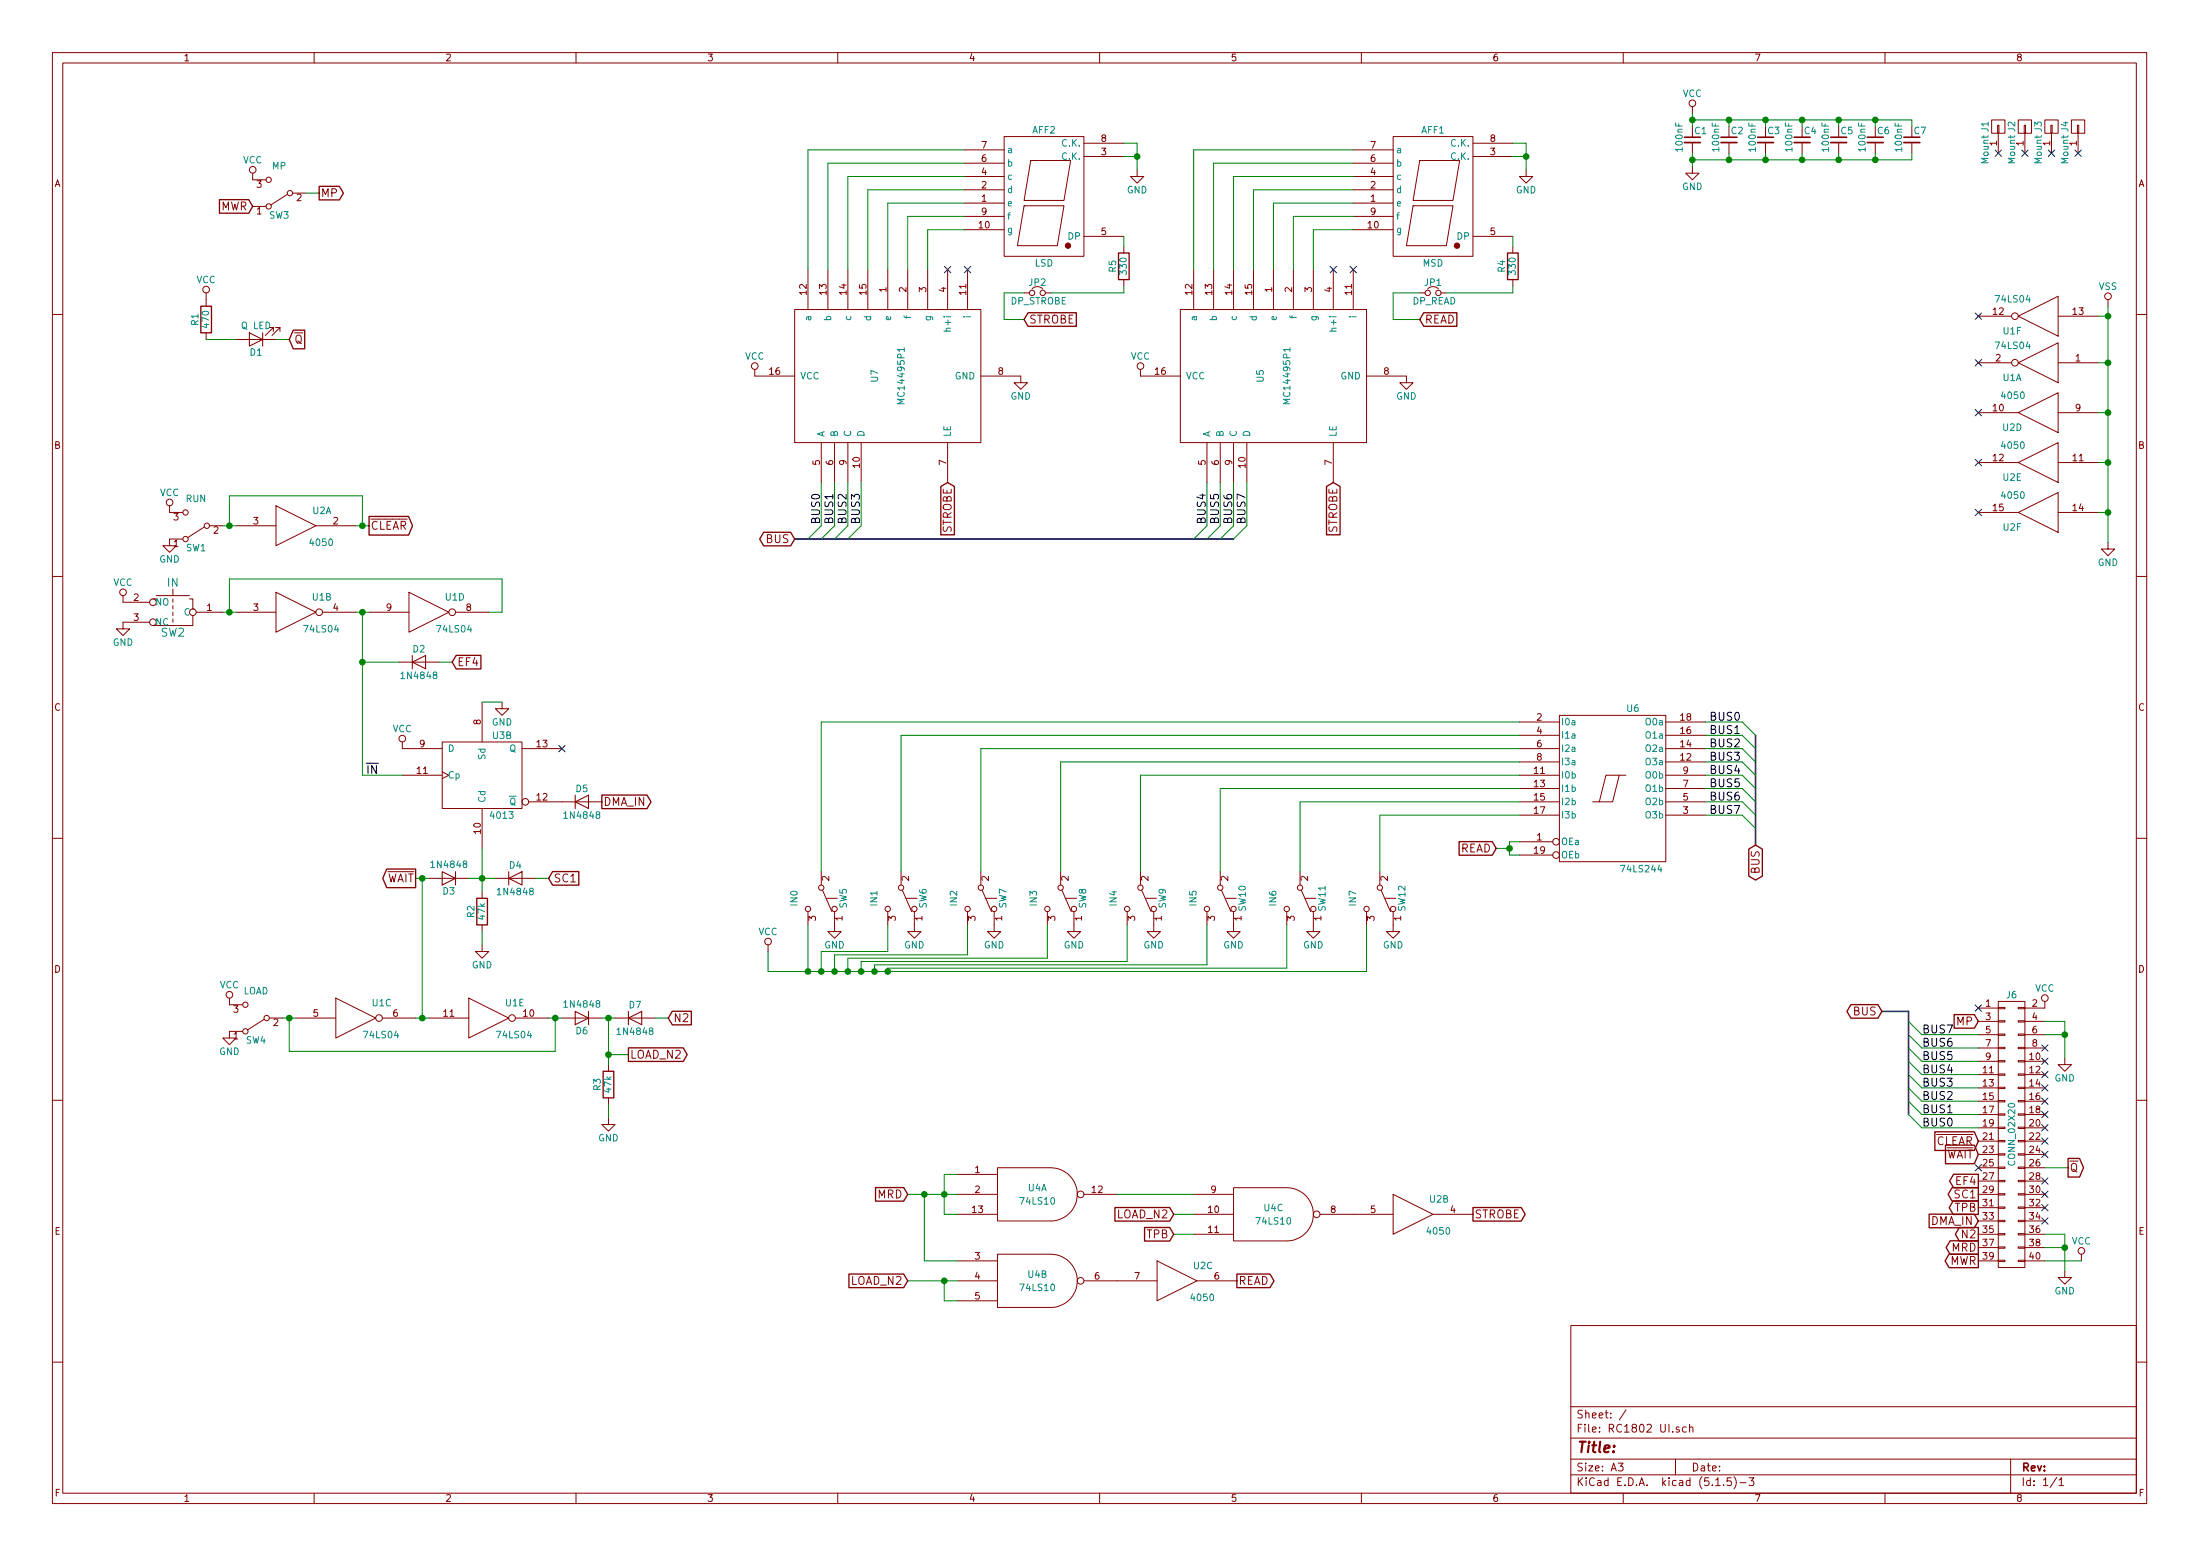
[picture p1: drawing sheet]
EESchema Schematic File Version 4
EELAYER 30 0
EELAYER END
$Descr A3 16535 11693
encoding utf-8
Sheet 1 1
Title ""
Date ""
Rev ""
Comp ""
Comment1 ""
Comment2 ""
Comment3 ""
Comment4 ""
$EndDescr
$Comp
L cmos4000:4050 U2
U 1 1
P 2225 3950
F 0 "U2" H 2420 4065 50  0000 C CNN
F 1 "4050" H 2415 3825 50  0000 C CNN
F 2 "Housings_DIP:DIP-16_W7.62mm_Socket" H 2225 3950 60  0001 C CNN
F 3 "" H 2225 3950 60  0001 C CNN
	1    2225 3950
	1    0    0    -1  
$EndComp
$Comp
L switches:SW_SPDT SW1
U 1 1
P 1475 3950
F 0 "SW1" H 1475 4120 50  0000 C CNN
F 1 "RUN" H 1475 3750 50  0000 C CNN
F 2 "switches:SPDT_SWITCH" H 1475 3950 50  0001 C CNN
F 3 "" H 1475 3950 50  0001 C CNN
	1    1475 3950
	-1   0    0    1   
$EndComp
$Comp
L power:VCC #PWR01
U 1 1
P 1275 3850
F 0 "#PWR01" H 1275 3700 50  0001 C CNN
F 1 "VCC" H 1275 4000 50  0000 C CNN
F 2 "" H 1275 3850 50  0001 C CNN
F 3 "" H 1275 3850 50  0001 C CNN
	1    1275 3850
	1    0    0    -1  
$EndComp
$Comp
L power:GND #PWR02
U 1 1
P 1275 4050
F 0 "#PWR02" H 1275 3800 50  0001 C CNN
F 1 "GND" H 1275 3900 50  0000 C CNN
F 2 "" H 1275 4050 50  0001 C CNN
F 3 "" H 1275 4050 50  0001 C CNN
	1    1275 4050
	1    0    0    -1  
$EndComp
Text GLabel 2775 3950 2    60   Output ~ 0
~CLEAR
$Comp
L power:VCC #PWR03
U 1 1
P 925 4525
F 0 "#PWR03" H 925 4375 50  0001 C CNN
F 1 "VCC" H 925 4675 50  0000 C CNN
F 2 "" H 925 4525 50  0001 C CNN
F 3 "" H 925 4525 50  0001 C CNN
	1    925  4525
	1    0    0    -1  
$EndComp
$Comp
L power:GND #PWR04
U 1 1
P 925 4675
F 0 "#PWR04" H 925 4425 50  0001 C CNN
F 1 "GND" H 925 4525 50  0000 C CNN
F 2 "" H 925 4675 50  0001 C CNN
F 3 "" H 925 4675 50  0001 C CNN
	1    925  4675
	1    0    0    -1  
$EndComp
Text GLabel 3400 4975 2    60   Input ~ 0
EF4
$Comp
L Device:D D2
U 1 1
P 3150 4975
F 0 "D2" H 3150 5075 50  0000 C CNN
F 1 "1N4848" H 3150 4875 50  0000 C CNN
F 2 "Diodes_THT:D_DO-35_SOD27_P7.62mm_Horizontal" H 3150 4975 50  0001 C CNN
F 3 "" H 3150 4975 50  0001 C CNN
	1    3150 4975
	1    0    0    -1  
$EndComp
$Comp
L cdp1802:4013 U3
U 2 1
P 3625 5825
F 0 "U3" H 3775 6125 50  0000 C CNN
F 1 "4013" H 3675 5525 50  0000 L CNN
F 2 "Housings_DIP:DIP-14_W7.62mm_Socket" H 3625 5825 60  0001 C CNN
F 3 "" H 3625 5825 60  0001 C CNN
	2    3625 5825
	1    0    0    -1  
$EndComp
Text Label 2750 5825 0    60   ~ 0
~IN
$Comp
L power:GND #PWR05
U 1 1
P 3775 5275
F 0 "#PWR05" H 3775 5025 50  0001 C CNN
F 1 "GND" H 3775 5125 50  0000 C CNN
F 2 "" H 3775 5275 50  0001 C CNN
F 3 "" H 3775 5275 50  0001 C CNN
	1    3775 5275
	1    0    0    -1  
$EndComp
$Comp
L power:VCC #PWR06
U 1 1
P 3025 5625
F 0 "#PWR06" H 3025 5475 50  0001 C CNN
F 1 "VCC" H 3025 5775 50  0000 C CNN
F 2 "" H 3025 5625 50  0001 C CNN
F 3 "" H 3025 5625 50  0001 C CNN
	1    3025 5625
	1    0    0    -1  
$EndComp
NoConn ~ 4225 5625
$Comp
L Device:D D5
U 1 1
P 4375 6025
F 0 "D5" H 4375 6125 50  0000 C CNN
F 1 "1N4848" H 4375 5925 50  0000 C CNN
F 2 "Diodes_THT:D_DO-35_SOD27_P7.62mm_Horizontal" H 4375 6025 50  0001 C CNN
F 3 "" H 4375 6025 50  0001 C CNN
	1    4375 6025
	1    0    0    -1  
$EndComp
Text GLabel 4525 6025 2    60   Output ~ 0
DMA_IN
Text GLabel 4125 6600 2    60   Input ~ 0
SC1
$Comp
L Device:D D4
U 1 1
P 3875 6600
F 0 "D4" H 3875 6700 50  0000 C CNN
F 1 "1N4848" H 3875 6500 50  0000 C CNN
F 2 "Diodes_THT:D_DO-35_SOD27_P7.62mm_Horizontal" H 3875 6600 50  0001 C CNN
F 3 "" H 3875 6600 50  0001 C CNN
	1    3875 6600
	1    0    0    -1  
$EndComp
$Comp
L Device:D D3
U 1 1
P 3375 6600
F 0 "D3" H 3375 6700 50  0000 C CNN
F 1 "1N4848" H 3375 6500 50  0000 C CNN
F 2 "Diodes_THT:D_DO-35_SOD27_P7.62mm_Horizontal" H 3375 6600 50  0001 C CNN
F 3 "" H 3375 6600 50  0001 C CNN
	1    3375 6600
	-1   0    0    1   
$EndComp
$Comp
L Device:R R2
U 1 1
P 3625 6850
F 0 "R2" V 3705 6850 50  0000 C CNN
F 1 "47k" V 3625 6850 50  0000 C CNN
F 2 "Resistors_THT:R_Axial_DIN0207_L6.3mm_D2.5mm_P10.16mm_Horizontal" V 3555 6850 50  0001 C CNN
F 3 "" H 3625 6850 50  0001 C CNN
	1    3625 6850
	-1   0    0    1   
$EndComp
$Comp
L power:GND #PWR07
U 1 1
P 3625 7100
F 0 "#PWR07" H 3625 6850 50  0001 C CNN
F 1 "GND" H 3625 6950 50  0000 C CNN
F 2 "" H 3625 7100 50  0001 C CNN
F 3 "" H 3625 7100 50  0001 C CNN
	1    3625 7100
	1    0    0    -1  
$EndComp
Text GLabel 3125 6600 0    60   Output ~ 0
~WAIT
$Comp
L switches:SW_SPDT SW4
U 1 1
P 1925 7650
F 0 "SW4" H 1925 7820 50  0000 C CNN
F 1 "LOAD" H 1925 7450 50  0000 C CNN
F 2 "switches:SPDT_SWITCH" H 1925 7650 50  0001 C CNN
F 3 "" H 1925 7650 50  0001 C CNN
	1    1925 7650
	-1   0    0    1   
$EndComp
$Comp
L power:VCC #PWR08
U 1 1
P 1725 7550
F 0 "#PWR08" H 1725 7400 50  0001 C CNN
F 1 "VCC" H 1725 7700 50  0000 C CNN
F 2 "" H 1725 7550 50  0001 C CNN
F 3 "" H 1725 7550 50  0001 C CNN
	1    1725 7550
	1    0    0    -1  
$EndComp
$Comp
L power:GND #PWR09
U 1 1
P 1725 7750
F 0 "#PWR09" H 1725 7500 50  0001 C CNN
F 1 "GND" H 1725 7600 50  0000 C CNN
F 2 "" H 1725 7750 50  0001 C CNN
F 3 "" H 1725 7750 50  0001 C CNN
	1    1725 7750
	1    0    0    -1  
$EndComp
$Comp
L Device:D D6
U 1 1
P 4375 7650
F 0 "D6" H 4375 7750 50  0000 C CNN
F 1 "1N4848" H 4375 7550 50  0000 C CNN
F 2 "Diodes_THT:D_DO-35_SOD27_P7.62mm_Horizontal" H 4375 7650 50  0001 C CNN
F 3 "" H 4375 7650 50  0001 C CNN
	1    4375 7650
	-1   0    0    1   
$EndComp
$Comp
L Device:LED D1
U 1 1
P 1925 2550
F 0 "D1" H 1925 2650 50  0000 C CNN
F 1 "Q LED" H 1925 2450 50  0000 C CNN
F 2 "LEDs:LED_D5.0mm" H 1925 2550 50  0001 C CNN
F 3 "" H 1925 2550 50  0001 C CNN
	1    1925 2550
	-1   0    0    1   
$EndComp
$Comp
L power:VCC #PWR010
U 1 1
P 1550 2250
F 0 "#PWR010" H 1550 2100 50  0001 C CNN
F 1 "VCC" H 1550 2400 50  0000 C CNN
F 2 "" H 1550 2250 50  0001 C CNN
F 3 "" H 1550 2250 50  0001 C CNN
	1    1550 2250
	1    0    0    -1  
$EndComp
$Comp
L Device:D D7
U 1 1
P 4775 7650
F 0 "D7" H 4775 7750 50  0000 C CNN
F 1 "1N4848" H 4775 7550 50  0000 C CNN
F 2 "Diodes_THT:D_DO-35_SOD27_P7.62mm_Horizontal" H 4775 7650 50  0001 C CNN
F 3 "" H 4775 7650 50  0001 C CNN
	1    4775 7650
	1    0    0    -1  
$EndComp
$Comp
L Device:R R3
U 1 1
P 4575 8150
F 0 "R3" V 4655 8150 50  0000 C CNN
F 1 "47k" V 4575 8150 50  0000 C CNN
F 2 "Resistors_THT:R_Axial_DIN0207_L6.3mm_D2.5mm_P10.16mm_Horizontal" V 4505 8150 50  0001 C CNN
F 3 "" H 4575 8150 50  0001 C CNN
	1    4575 8150
	-1   0    0    1   
$EndComp
Text GLabel 5025 7650 2    60   Input ~ 0
N2
$Comp
L power:GND #PWR011
U 1 1
P 4575 8400
F 0 "#PWR011" H 4575 8150 50  0001 C CNN
F 1 "GND" H 4575 8250 50  0000 C CNN
F 2 "" H 4575 8400 50  0001 C CNN
F 3 "" H 4575 8400 50  0001 C CNN
	1    4575 8400
	1    0    0    -1  
$EndComp
Text GLabel 4725 7925 2    60   Output ~ 0
LOAD_N2
$Comp
L switches:SW_SPDT SW3
U 1 1
P 2100 1450
F 0 "SW3" H 2100 1620 50  0000 C CNN
F 1 "MP" H 2100 1250 50  0000 C CNN
F 2 "switches:SPDT_SWITCH" H 2100 1450 50  0001 C CNN
F 3 "" H 2100 1450 50  0001 C CNN
	1    2100 1450
	-1   0    0    1   
$EndComp
$Comp
L power:VCC #PWR012
U 1 1
P 1900 1350
F 0 "#PWR012" H 1900 1200 50  0001 C CNN
F 1 "VCC" H 1900 1500 50  0000 C CNN
F 2 "" H 1900 1350 50  0001 C CNN
F 3 "" H 1900 1350 50  0001 C CNN
	1    1900 1350
	1    0    0    -1  
$EndComp
Text GLabel 2400 1450 2    60   Output ~ 0
MP
Text GLabel 1900 1550 0    60   Input ~ 0
MWR
Text GLabel 6825 8975 0    60   Input ~ 0
MRD
Text GLabel 8825 9125 0    60   Input ~ 0
LOAD_N2
Text GLabel 8825 9275 0    60   Input ~ 0
TPB
Text GLabel 6825 9625 0    60   Input ~ 0
LOAD_N2
Text GLabel 11075 9125 2    60   Output ~ 0
STROBE
Text GLabel 9300 9625 2    60   Output ~ 0
READ
$Comp
L switches:SW_Push_SPDT SW5
U 1 1
P 6175 6750
F 0 "SW5" H 6175 6920 50  0000 C CNN
F 1 "IN0" H 6175 6550 50  0000 C CNN
F 2 "switches:SPDT_SWITCH" H 6175 6750 50  0001 C CNN
F 3 "" H 6175 6750 50  0001 C CNN
	1    6175 6750
	0    1    1    0   
$EndComp
$Comp
L power:GND #PWR013
U 1 1
P 6275 6950
F 0 "#PWR013" H 6275 6700 50  0001 C CNN
F 1 "GND" H 6275 6800 50  0000 C CNN
F 2 "" H 6275 6950 50  0001 C CNN
F 3 "" H 6275 6950 50  0001 C CNN
	1    6275 6950
	1    0    0    -1  
$EndComp
$Comp
L switches:SW_Push_SPDT SW6
U 1 1
P 6775 6750
F 0 "SW6" H 6775 6920 50  0000 C CNN
F 1 "IN1" H 6775 6550 50  0000 C CNN
F 2 "switches:SPDT_SWITCH" H 6775 6750 50  0001 C CNN
F 3 "" H 6775 6750 50  0001 C CNN
	1    6775 6750
	0    1    1    0   
$EndComp
$Comp
L power:GND #PWR014
U 1 1
P 6875 6950
F 0 "#PWR014" H 6875 6700 50  0001 C CNN
F 1 "GND" H 6875 6800 50  0000 C CNN
F 2 "" H 6875 6950 50  0001 C CNN
F 3 "" H 6875 6950 50  0001 C CNN
	1    6875 6950
	1    0    0    -1  
$EndComp
$Comp
L switches:SW_Push_SPDT SW7
U 1 1
P 7375 6750
F 0 "SW7" H 7375 6920 50  0000 C CNN
F 1 "IN2" H 7375 6550 50  0000 C CNN
F 2 "switches:SPDT_SWITCH" H 7375 6750 50  0001 C CNN
F 3 "" H 7375 6750 50  0001 C CNN
	1    7375 6750
	0    1    1    0   
$EndComp
$Comp
L power:GND #PWR015
U 1 1
P 7475 6950
F 0 "#PWR015" H 7475 6700 50  0001 C CNN
F 1 "GND" H 7475 6800 50  0000 C CNN
F 2 "" H 7475 6950 50  0001 C CNN
F 3 "" H 7475 6950 50  0001 C CNN
	1    7475 6950
	1    0    0    -1  
$EndComp
$Comp
L switches:SW_Push_SPDT SW8
U 1 1
P 7975 6750
F 0 "SW8" H 7975 6920 50  0000 C CNN
F 1 "IN3" H 7975 6550 50  0000 C CNN
F 2 "switches:SPDT_SWITCH" H 7975 6750 50  0001 C CNN
F 3 "" H 7975 6750 50  0001 C CNN
	1    7975 6750
	0    1    1    0   
$EndComp
$Comp
L power:GND #PWR016
U 1 1
P 8075 6950
F 0 "#PWR016" H 8075 6700 50  0001 C CNN
F 1 "GND" H 8075 6800 50  0000 C CNN
F 2 "" H 8075 6950 50  0001 C CNN
F 3 "" H 8075 6950 50  0001 C CNN
	1    8075 6950
	1    0    0    -1  
$EndComp
$Comp
L switches:SW_Push_SPDT SW9
U 1 1
P 8575 6750
F 0 "SW9" H 8575 6920 50  0000 C CNN
F 1 "IN4" H 8575 6550 50  0000 C CNN
F 2 "switches:SPDT_SWITCH" H 8575 6750 50  0001 C CNN
F 3 "" H 8575 6750 50  0001 C CNN
	1    8575 6750
	0    1    1    0   
$EndComp
$Comp
L power:GND #PWR017
U 1 1
P 8675 6950
F 0 "#PWR017" H 8675 6700 50  0001 C CNN
F 1 "GND" H 8675 6800 50  0000 C CNN
F 2 "" H 8675 6950 50  0001 C CNN
F 3 "" H 8675 6950 50  0001 C CNN
	1    8675 6950
	1    0    0    -1  
$EndComp
$Comp
L switches:SW_Push_SPDT SW10
U 1 1
P 9175 6750
F 0 "SW10" H 9175 6920 50  0000 C CNN
F 1 "IN5" H 9175 6550 50  0000 C CNN
F 2 "switches:SPDT_SWITCH" H 9175 6750 50  0001 C CNN
F 3 "" H 9175 6750 50  0001 C CNN
	1    9175 6750
	0    1    1    0   
$EndComp
$Comp
L power:GND #PWR018
U 1 1
P 9275 6950
F 0 "#PWR018" H 9275 6700 50  0001 C CNN
F 1 "GND" H 9275 6800 50  0000 C CNN
F 2 "" H 9275 6950 50  0001 C CNN
F 3 "" H 9275 6950 50  0001 C CNN
	1    9275 6950
	1    0    0    -1  
$EndComp
$Comp
L switches:SW_Push_SPDT SW11
U 1 1
P 9775 6750
F 0 "SW11" H 9775 6920 50  0000 C CNN
F 1 "IN6" H 9775 6550 50  0000 C CNN
F 2 "switches:SPDT_SWITCH" H 9775 6750 50  0001 C CNN
F 3 "" H 9775 6750 50  0001 C CNN
	1    9775 6750
	0    1    1    0   
$EndComp
$Comp
L power:GND #PWR019
U 1 1
P 9875 6950
F 0 "#PWR019" H 9875 6700 50  0001 C CNN
F 1 "GND" H 9875 6800 50  0000 C CNN
F 2 "" H 9875 6950 50  0001 C CNN
F 3 "" H 9875 6950 50  0001 C CNN
	1    9875 6950
	1    0    0    -1  
$EndComp
$Comp
L switches:SW_Push_SPDT SW12
U 1 1
P 10375 6750
F 0 "SW12" H 10375 6920 50  0000 C CNN
F 1 "IN7" H 10375 6550 50  0000 C CNN
F 2 "switches:SPDT_SWITCH" H 10375 6750 50  0001 C CNN
F 3 "" H 10375 6750 50  0001 C CNN
	1    10375 6750
	0    1    1    0   
$EndComp
$Comp
L power:GND #PWR020
U 1 1
P 10475 6950
F 0 "#PWR020" H 10475 6700 50  0001 C CNN
F 1 "GND" H 10475 6800 50  0000 C CNN
F 2 "" H 10475 6950 50  0001 C CNN
F 3 "" H 10475 6950 50  0001 C CNN
	1    10475 6950
	1    0    0    -1  
$EndComp
$Comp
L RC1802-UI-rescue:74LS244 U6
U 1 1
P 12125 5925
F 0 "U6" H 12225 6500 50  0000 L BNN
F 1 "74LS244" H 12175 5350 50  0000 L TNN
F 2 "Housings_DIP:DIP-20_W7.62mm_Socket" H 12125 5925 50  0001 C CNN
F 3 "" H 12125 5925 50  0001 C CNN
	1    12125 5925
	1    0    0    -1  
$EndComp
Text GLabel 11250 6375 0    60   Input ~ 0
READ
Entry Wire Line
	13100 5425 13200 5525
Entry Wire Line
	13100 5525 13200 5625
Entry Wire Line
	13100 5625 13200 5725
Entry Wire Line
	13100 5725 13200 5825
Entry Wire Line
	13100 5825 13200 5925
Entry Wire Line
	13100 5925 13200 6025
Entry Wire Line
	13100 6025 13200 6125
Entry Wire Line
	13100 6125 13200 6225
Text Label 12850 5425 0    60   ~ 0
BUS0
Text Label 12850 5525 0    60   ~ 0
BUS1
Text Label 12850 5625 0    60   ~ 0
BUS2
Text Label 12850 5725 0    60   ~ 0
BUS3
Text Label 12850 5825 0    60   ~ 0
BUS4
Text Label 12850 5925 0    60   ~ 0
BUS5
Text Label 12850 6025 0    60   ~ 0
BUS6
Text Label 12850 6125 0    60   ~ 0
BUS7
Text GLabel 13200 6350 3    60   BiDi ~ 0
BUS
$Comp
L cdp1802:MC14495P1 U5
U 1 1
P 9575 2825
F 0 "U5" H 9575 2925 50  0000 C CNN
F 1 "MC14495P1" H 9575 2725 50  0000 C CNN
F 2 "Housings_DIP:DIP-16_W7.62mm_Socket" H 9575 2825 50  0001 C CNN
F 3 "" H 9575 2825 50  0001 C CNN
	1    9575 2825
	0    -1   -1   0   
$EndComp
$Comp
L cdp1802:MC14495P1 U7
U 1 1
P 6675 2825
F 0 "U7" H 6675 2925 50  0000 C CNN
F 1 "MC14495P1" H 6675 2725 50  0000 C CNN
F 2 "Housings_DIP:DIP-16_W7.62mm_Socket" H 6675 2825 50  0001 C CNN
F 3 "" H 6675 2825 50  0001 C CNN
	1    6675 2825
	0    -1   -1   0   
$EndComp
$Comp
L power:VCC #PWR021
U 1 1
P 8575 2825
F 0 "#PWR021" H 8575 2675 50  0001 C CNN
F 1 "VCC" H 8575 2975 50  0000 C CNN
F 2 "" H 8575 2825 50  0001 C CNN
F 3 "" H 8575 2825 50  0001 C CNN
	1    8575 2825
	1    0    0    -1  
$EndComp
$Comp
L power:VCC #PWR022
U 1 1
P 5675 2825
F 0 "#PWR022" H 5675 2675 50  0001 C CNN
F 1 "VCC" H 5675 2975 50  0000 C CNN
F 2 "" H 5675 2825 50  0001 C CNN
F 3 "" H 5675 2825 50  0001 C CNN
	1    5675 2825
	1    0    0    -1  
$EndComp
$Comp
L power:GND #PWR023
U 1 1
P 10575 2825
F 0 "#PWR023" H 10575 2575 50  0001 C CNN
F 1 "GND" H 10575 2675 50  0000 C CNN
F 2 "" H 10575 2825 50  0001 C CNN
F 3 "" H 10575 2825 50  0001 C CNN
	1    10575 2825
	1    0    0    -1  
$EndComp
$Comp
L power:GND #PWR024
U 1 1
P 7675 2825
F 0 "#PWR024" H 7675 2575 50  0001 C CNN
F 1 "GND" H 7675 2675 50  0000 C CNN
F 2 "" H 7675 2825 50  0001 C CNN
F 3 "" H 7675 2825 50  0001 C CNN
	1    7675 2825
	1    0    0    -1  
$EndComp
Entry Wire Line
	6475 3950 6375 4050
Entry Wire Line
	6375 3950 6275 4050
Entry Wire Line
	6275 3950 6175 4050
Entry Wire Line
	6175 3950 6075 4050
Entry Wire Line
	9375 3950 9275 4050
Entry Wire Line
	9275 3950 9175 4050
Entry Wire Line
	9175 3950 9075 4050
Entry Wire Line
	9075 3950 8975 4050
Text Label 6175 3700 3    60   ~ 0
BUS0
Text Label 6275 3700 3    60   ~ 0
BUS1
Text Label 6375 3700 3    60   ~ 0
BUS2
Text Label 6475 3700 3    60   ~ 0
BUS3
Text Label 9075 3700 3    60   ~ 0
BUS4
Text Label 9175 3700 3    60   ~ 0
BUS5
Text Label 9275 3700 3    60   ~ 0
BUS6
Text Label 9375 3700 3    60   ~ 0
BUS7
Text GLabel 5975 4050 0    60   BiDi ~ 0
BUS
$Comp
L display:LTS-6980HR AFF1
U 1 1
P 10775 1525
F 0 "AFF1" H 10775 2075 50  0000 C CNN
F 1 "MSD" H 10775 1075 50  0000 C CNN
F 2 "Displays_7-Segment:7SegmentLED_LTS6760_LTS6780" H 10775 1525 50  0001 C CNN
F 3 "" H 10775 1525 50  0001 C CNN
	1    10775 1525
	1    0    0    -1  
$EndComp
$Comp
L power:GND #PWR025
U 1 1
P 11475 1275
F 0 "#PWR025" H 11475 1025 50  0001 C CNN
F 1 "GND" H 11475 1125 50  0000 C CNN
F 2 "" H 11475 1275 50  0001 C CNN
F 3 "" H 11475 1275 50  0001 C CNN
	1    11475 1275
	1    0    0    -1  
$EndComp
$Comp
L display:LTS-6980HR AFF2
U 1 1
P 7850 1525
F 0 "AFF2" H 7850 2075 50  0000 C CNN
F 1 "LSD" H 7850 1075 50  0000 C CNN
F 2 "Displays_7-Segment:7SegmentLED_LTS6760_LTS6780" H 7850 1525 50  0001 C CNN
F 3 "" H 7850 1525 50  0001 C CNN
	1    7850 1525
	1    0    0    -1  
$EndComp
$Comp
L power:GND #PWR026
U 1 1
P 8550 1275
F 0 "#PWR026" H 8550 1025 50  0001 C CNN
F 1 "GND" H 8550 1125 50  0000 C CNN
F 2 "" H 8550 1275 50  0001 C CNN
F 3 "" H 8550 1275 50  0001 C CNN
	1    8550 1275
	1    0    0    -1  
$EndComp
NoConn ~ 7125 2025
NoConn ~ 7275 2025
NoConn ~ 10025 2025
NoConn ~ 10175 2025
Text GLabel 10025 3625 3    60   Input ~ 0
STROBE
Text GLabel 7125 3625 3    60   Input ~ 0
STROBE
$Comp
L power:VCC #PWR027
U 1 1
P 5775 7150
F 0 "#PWR027" H 5775 7000 50  0001 C CNN
F 1 "VCC" H 5775 7300 50  0000 C CNN
F 2 "" H 5775 7150 50  0001 C CNN
F 3 "" H 5775 7150 50  0001 C CNN
	1    5775 7150
	1    0    0    -1  
$EndComp
$Comp
L cmos4000:4050 U2
U 2 1
P 10625 9125
F 0 "U2" H 10820 9240 50  0000 C CNN
F 1 "4050" H 10815 9000 50  0000 C CNN
F 2 "Housings_DIP:DIP-16_W7.62mm_Socket" H 10625 9125 60  0001 C CNN
F 3 "" H 10625 9125 60  0001 C CNN
	2    10625 9125
	1    0    0    -1  
$EndComp
$Comp
L RC1802-UI-rescue:74LS10 U4
U 1 1
P 7800 8975
F 0 "U4" H 7800 9025 50  0000 C CNN
F 1 "74LS10" H 7800 8925 50  0000 C CNN
F 2 "Housings_DIP:DIP-14_W7.62mm_Socket" H 7800 8975 50  0001 C CNN
F 3 "" H 7800 8975 50  0001 C CNN
	1    7800 8975
	1    0    0    -1  
$EndComp
$Comp
L RC1802-UI-rescue:74LS10 U4
U 2 1
P 7800 9625
F 0 "U4" H 7800 9675 50  0000 C CNN
F 1 "74LS10" H 7800 9575 50  0000 C CNN
F 2 "Housings_DIP:DIP-14_W7.62mm_Socket" H 7800 9625 50  0001 C CNN
F 3 "" H 7800 9625 50  0001 C CNN
	2    7800 9625
	1    0    0    -1  
$EndComp
$Comp
L RC1802-UI-rescue:74LS10 U4
U 3 1
P 9575 9125
F 0 "U4" H 9575 9175 50  0000 C CNN
F 1 "74LS10" H 9575 9075 50  0000 C CNN
F 2 "Housings_DIP:DIP-14_W7.62mm_Socket" H 9575 9125 50  0001 C CNN
F 3 "" H 9575 9125 50  0001 C CNN
	3    9575 9125
	1    0    0    -1  
$EndComp
$Comp
L RC1802-UI-rescue:74LS04 U1
U 2 1
P 2225 4600
F 0 "U1" H 2420 4715 50  0000 C CNN
F 1 "74LS04" H 2415 4475 50  0000 C CNN
F 2 "Housings_DIP:DIP-14_W7.62mm_Socket" H 2225 4600 50  0001 C CNN
F 3 "" H 2225 4600 50  0001 C CNN
	2    2225 4600
	1    0    0    -1  
$EndComp
$Comp
L RC1802-UI-rescue:74LS04 U1
U 3 1
P 2675 7650
F 0 "U1" H 2870 7765 50  0000 C CNN
F 1 "74LS04" H 2865 7525 50  0000 C CNN
F 2 "Housings_DIP:DIP-14_W7.62mm_Socket" H 2675 7650 50  0001 C CNN
F 3 "" H 2675 7650 50  0001 C CNN
	3    2675 7650
	1    0    0    -1  
$EndComp
$Comp
L RC1802-UI-rescue:74LS04 U1
U 4 1
P 3225 4600
F 0 "U1" H 3420 4715 50  0000 C CNN
F 1 "74LS04" H 3415 4475 50  0000 C CNN
F 2 "Housings_DIP:DIP-14_W7.62mm_Socket" H 3225 4600 50  0001 C CNN
F 3 "" H 3225 4600 50  0001 C CNN
	4    3225 4600
	1    0    0    -1  
$EndComp
$Comp
L RC1802-UI-rescue:74LS04 U1
U 5 1
P 3675 7650
F 0 "U1" H 3870 7765 50  0000 C CNN
F 1 "74LS04" H 3865 7525 50  0000 C CNN
F 2 "Housings_DIP:DIP-14_W7.62mm_Socket" H 3675 7650 50  0001 C CNN
F 3 "" H 3675 7650 50  0001 C CNN
	5    3675 7650
	1    0    0    -1  
$EndComp
$Comp
L Device:C_Small C1
U 1 1
P 12725 1050
F 0 "C1" H 12735 1120 50  0000 L CNN
F 1 "100nF" V 12625 950 50  0000 L CNN
F 2 "Capacitors_THT:C_Disc_D4.7mm_W2.5mm_P5.00mm" H 12725 1050 50  0001 C CNN
F 3 "" H 12725 1050 50  0001 C CNN
	1    12725 1050
	1    0    0    -1  
$EndComp
$Comp
L Device:C_Small C2
U 1 1
P 13000 1050
F 0 "C2" H 13010 1120 50  0000 L CNN
F 1 "100nF" V 12900 950 50  0000 L CNN
F 2 "Capacitors_THT:C_Disc_D4.7mm_W2.5mm_P5.00mm" H 13000 1050 50  0001 C CNN
F 3 "" H 13000 1050 50  0001 C CNN
	1    13000 1050
	1    0    0    -1  
$EndComp
$Comp
L Device:C_Small C3
U 1 1
P 13275 1050
F 0 "C3" H 13285 1120 50  0000 L CNN
F 1 "100nF" V 13175 950 50  0000 L CNN
F 2 "Capacitors_THT:C_Disc_D4.7mm_W2.5mm_P5.00mm" H 13275 1050 50  0001 C CNN
F 3 "" H 13275 1050 50  0001 C CNN
	1    13275 1050
	1    0    0    -1  
$EndComp
$Comp
L Device:C_Small C4
U 1 1
P 13550 1050
F 0 "C4" H 13560 1120 50  0000 L CNN
F 1 "100nF" V 13450 950 50  0000 L CNN
F 2 "Capacitors_THT:C_Disc_D4.7mm_W2.5mm_P5.00mm" H 13550 1050 50  0001 C CNN
F 3 "" H 13550 1050 50  0001 C CNN
	1    13550 1050
	1    0    0    -1  
$EndComp
$Comp
L Device:C_Small C5
U 1 1
P 13825 1050
F 0 "C5" H 13835 1120 50  0000 L CNN
F 1 "100nF" V 13725 950 50  0000 L CNN
F 2 "Capacitors_THT:C_Disc_D4.7mm_W2.5mm_P5.00mm" H 13825 1050 50  0001 C CNN
F 3 "" H 13825 1050 50  0001 C CNN
	1    13825 1050
	1    0    0    -1  
$EndComp
$Comp
L Device:C_Small C6
U 1 1
P 14100 1050
F 0 "C6" H 14110 1120 50  0000 L CNN
F 1 "100nF" V 14000 950 50  0000 L CNN
F 2 "Capacitors_THT:C_Disc_D4.7mm_W2.5mm_P5.00mm" H 14100 1050 50  0001 C CNN
F 3 "" H 14100 1050 50  0001 C CNN
	1    14100 1050
	1    0    0    -1  
$EndComp
$Comp
L Device:C_Small C7
U 1 1
P 14375 1050
F 0 "C7" H 14385 1120 50  0000 L CNN
F 1 "100nF" V 14275 950 50  0000 L CNN
F 2 "Capacitors_THT:C_Disc_D4.7mm_W2.5mm_P5.00mm" H 14375 1050 50  0001 C CNN
F 3 "" H 14375 1050 50  0001 C CNN
	1    14375 1050
	1    0    0    -1  
$EndComp
$Comp
L power:VCC #PWR028
U 1 1
P 12725 850
F 0 "#PWR028" H 12725 700 50  0001 C CNN
F 1 "VCC" H 12725 1000 50  0000 C CNN
F 2 "" H 12725 850 50  0001 C CNN
F 3 "" H 12725 850 50  0001 C CNN
	1    12725 850 
	1    0    0    -1  
$EndComp
$Comp
L power:GND #PWR029
U 1 1
P 12725 1250
F 0 "#PWR029" H 12725 1000 50  0001 C CNN
F 1 "GND" H 12725 1100 50  0000 C CNN
F 2 "" H 12725 1250 50  0001 C CNN
F 3 "" H 12725 1250 50  0001 C CNN
	1    12725 1250
	1    0    0    -1  
$EndComp
$Comp
L RC1802-UI-rescue:CONN_01X01 J1
U 1 1
P 15025 950
F 0 "J1" H 15025 1050 50  0000 C CNN
F 1 "Mount" H 14850 1050 50  0000 C CNN
F 2 "mounting:1pin" H 15025 950 50  0001 C CNN
F 3 "" H 15025 950 50  0001 C CNN
	1    15025 950 
	0    -1   -1   0   
$EndComp
$Comp
L RC1802-UI-rescue:CONN_01X01 J2
U 1 1
P 15225 950
F 0 "J2" H 15225 1050 50  0000 C CNN
F 1 "Mount" H 15050 1050 50  0000 C CNN
F 2 "mounting:1pin" H 15225 950 50  0001 C CNN
F 3 "" H 15225 950 50  0001 C CNN
	1    15225 950 
	0    -1   -1   0   
$EndComp
$Comp
L RC1802-UI-rescue:CONN_01X01 J3
U 1 1
P 15425 950
F 0 "J3" H 15425 1050 50  0000 C CNN
F 1 "Mount" H 15250 1050 50  0000 C CNN
F 2 "mounting:1pin" H 15425 950 50  0001 C CNN
F 3 "" H 15425 950 50  0001 C CNN
	1    15425 950 
	0    -1   -1   0   
$EndComp
$Comp
L RC1802-UI-rescue:CONN_01X01 J4
U 1 1
P 15625 950
F 0 "J4" H 15625 1050 50  0000 C CNN
F 1 "Mount" H 15450 1050 50  0000 C CNN
F 2 "mounting:1pin" H 15625 950 50  0001 C CNN
F 3 "" H 15625 950 50  0001 C CNN
	1    15625 950 
	0    -1   -1   0   
$EndComp
NoConn ~ 15025 1150
NoConn ~ 15225 1150
NoConn ~ 15425 1150
NoConn ~ 15625 1150
Wire Wire Line
	1675 3950 1725 3950
Wire Wire Line
	1725 3950 1725 3725
Wire Wire Line
	1725 3725 2725 3725
Wire Wire Line
	2725 3725 2725 3950
Wire Wire Line
	2675 3950 2725 3950
Connection ~ 1725 3950
Connection ~ 2725 3950
Wire Wire Line
	2675 4600 2725 4600
Wire Wire Line
	1675 4600 1725 4600
Wire Wire Line
	3675 4600 3775 4600
Wire Wire Line
	3775 4600 3775 4350
Wire Wire Line
	3775 4350 1725 4350
Wire Wire Line
	1725 4350 1725 4600
Connection ~ 1725 4600
Wire Wire Line
	2725 4600 2725 4975
Connection ~ 2725 4600
Wire Wire Line
	3400 4975 3300 4975
Wire Wire Line
	3000 4975 2725 4975
Connection ~ 2725 4975
Wire Wire Line
	2725 5825 3025 5825
Wire Wire Line
	3775 5275 3625 5275
Wire Wire Line
	3625 6375 3625 6600
Wire Wire Line
	4125 6600 4025 6600
Wire Wire Line
	3525 6600 3625 6600
Connection ~ 3625 6600
Wire Wire Line
	3625 7000 3625 7100
Wire Wire Line
	3125 6600 3175 6600
Wire Wire Line
	2125 7650 2175 7650
Wire Wire Line
	3125 7650 3175 7650
Wire Wire Line
	3175 6600 3175 7650
Connection ~ 3175 6600
Connection ~ 3175 7650
Wire Wire Line
	2175 7650 2175 7900
Connection ~ 2175 7650
Wire Wire Line
	4125 7650 4175 7650
Wire Wire Line
	4175 7650 4175 7900
Wire Wire Line
	4175 7900 2175 7900
Connection ~ 4175 7650
Wire Wire Line
	2075 2550 2175 2550
Wire Wire Line
	1550 2550 1775 2550
Wire Wire Line
	4525 7650 4575 7650
Wire Wire Line
	4575 7650 4575 7925
Connection ~ 4575 7650
Wire Wire Line
	5025 7650 4925 7650
Wire Wire Line
	4575 8400 4575 8300
Wire Wire Line
	4575 7925 4725 7925
Connection ~ 4575 7925
Wire Wire Line
	2400 1450 2300 1450
Wire Wire Line
	7200 8825 7100 8825
Wire Wire Line
	7100 8825 7100 8975
Wire Wire Line
	6825 8975 6950 8975
Connection ~ 7100 8975
Wire Wire Line
	6825 9625 7100 9625
Wire Wire Line
	7100 9625 7100 9775
Wire Wire Line
	7100 9775 7200 9775
Connection ~ 7100 9625
Wire Wire Line
	6175 6550 6175 5425
Wire Wire Line
	6175 5425 11425 5425
Wire Wire Line
	11425 5525 6775 5525
Wire Wire Line
	6775 5525 6775 6550
Wire Wire Line
	7375 5625 7375 6550
Wire Wire Line
	7375 5625 11425 5625
Wire Wire Line
	7975 6550 7975 5725
Wire Wire Line
	7975 5725 11425 5725
Wire Wire Line
	11425 5825 8575 5825
Wire Wire Line
	8575 5825 8575 6550
Wire Wire Line
	9175 6550 9175 5925
Wire Wire Line
	9175 5925 11425 5925
Wire Wire Line
	11425 6025 9775 6025
Wire Wire Line
	9775 6025 9775 6550
Wire Wire Line
	10375 6550 10375 6125
Wire Wire Line
	10375 6125 11425 6125
Wire Wire Line
	12825 5425 13100 5425
Wire Wire Line
	12825 5525 13100 5525
Wire Wire Line
	13100 5625 12825 5625
Wire Wire Line
	12825 5725 13100 5725
Wire Wire Line
	13100 5825 12825 5825
Wire Wire Line
	12825 5925 13100 5925
Wire Wire Line
	13100 6025 12825 6025
Wire Wire Line
	12825 6125 13100 6125
Wire Wire Line
	6475 3625 6475 3950
Wire Wire Line
	6375 3625 6375 3950
Wire Wire Line
	6275 3625 6275 3950
Wire Wire Line
	6175 3625 6175 3950
Wire Wire Line
	9375 3625 9375 3950
Wire Wire Line
	9275 3625 9275 3950
Wire Wire Line
	9175 3625 9175 3950
Wire Wire Line
	9075 3625 9075 3950
Wire Wire Line
	10175 1725 9875 1725
Wire Wire Line
	9875 1725 9875 2025
Wire Wire Line
	10175 1625 9725 1625
Wire Wire Line
	9725 1625 9725 2025
Wire Wire Line
	10175 1525 9575 1525
Wire Wire Line
	9575 1525 9575 2025
Wire Wire Line
	9425 1425 9425 2025
Wire Wire Line
	9425 1425 10175 1425
Wire Wire Line
	10175 1325 9275 1325
Wire Wire Line
	9275 1325 9275 2025
Wire Wire Line
	9125 1225 9125 2025
Wire Wire Line
	9125 1225 10175 1225
Wire Wire Line
	8975 1125 8975 2025
Wire Wire Line
	8975 1125 10175 1125
Wire Wire Line
	11375 1175 11475 1175
Wire Wire Line
	11475 1075 11475 1175
Wire Wire Line
	11475 1075 11375 1075
Connection ~ 11475 1175
Wire Wire Line
	8450 1175 8550 1175
Wire Wire Line
	8550 1075 8550 1175
Wire Wire Line
	8550 1075 8450 1075
Connection ~ 8550 1175
Wire Wire Line
	7250 1725 6975 1725
Wire Wire Line
	6975 1725 6975 2025
Wire Wire Line
	6825 2025 6825 1625
Wire Wire Line
	6825 1625 7250 1625
Wire Wire Line
	7250 1525 6675 1525
Wire Wire Line
	6675 1525 6675 2025
Wire Wire Line
	6525 2025 6525 1425
Wire Wire Line
	6525 1425 7250 1425
Wire Wire Line
	7250 1325 6375 1325
Wire Wire Line
	6375 1325 6375 2025
Wire Wire Line
	6225 2025 6225 1225
Wire Wire Line
	6225 1225 7250 1225
Wire Wire Line
	7250 1125 6075 1125
Wire Wire Line
	6075 1125 6075 2025
Wire Wire Line
	12725 850  12725 900 
Wire Wire Line
	12725 1150 12725 1200
Wire Wire Line
	12725 1200 13000 1200
Connection ~ 12725 1200
Wire Wire Line
	12725 900  13000 900 
Connection ~ 12725 900 
Wire Wire Line
	13000 950  13000 900 
Connection ~ 13000 900 
Wire Wire Line
	13275 950  13275 900 
Connection ~ 13275 900 
Wire Wire Line
	13550 950  13550 900 
Connection ~ 13550 900 
Wire Wire Line
	13825 950  13825 900 
Connection ~ 13825 900 
Wire Wire Line
	13825 1150 13825 1200
Connection ~ 13825 1200
Wire Wire Line
	13550 1150 13550 1200
Connection ~ 13550 1200
Wire Wire Line
	13275 1150 13275 1200
Connection ~ 13275 1200
Wire Wire Line
	13000 1150 13000 1200
Connection ~ 13000 1200
Wire Wire Line
	14100 950  14100 900 
Connection ~ 14100 900 
Wire Wire Line
	14100 1150 14100 1200
Connection ~ 14100 1200
Wire Wire Line
	14375 1200 14375 1150
Wire Wire Line
	14375 900  14375 950 
Wire Wire Line
	6075 6950 6075 7300
Wire Wire Line
	6175 7300 6175 7150
Wire Wire Line
	6175 7150 6675 7150
Wire Wire Line
	6675 7150 6675 6950
Wire Wire Line
	6275 7300 6275 7175
Wire Wire Line
	6275 7175 7275 7175
Wire Wire Line
	7275 7175 7275 6950
Wire Wire Line
	6375 7300 6375 7200
Wire Wire Line
	6375 7200 7875 7200
Wire Wire Line
	7875 7200 7875 6950
Wire Wire Line
	6475 7300 6475 7225
Wire Wire Line
	6475 7225 8475 7225
Wire Wire Line
	8475 7225 8475 6950
Wire Wire Line
	6575 7300 6575 7250
Wire Wire Line
	6575 7250 9075 7250
Wire Wire Line
	9075 7250 9075 6950
Wire Wire Line
	6675 7300 6675 7275
Wire Wire Line
	6675 7275 9675 7275
Wire Wire Line
	9675 7275 9675 6950
Wire Wire Line
	5775 7300 6075 7300
Wire Wire Line
	10275 7300 10275 6950
$Comp
L Device:R R1
U 1 1
P 1550 2400
F 0 "R1" V 1630 2400 50  0000 C CNN
F 1 "470" V 1550 2400 50  0000 C CNN
F 2 "Resistors_THT:R_Axial_DIN0207_L6.3mm_D2.5mm_P10.16mm_Horizontal" V 1480 2400 50  0001 C CNN
F 3 "" H 1550 2400 50  0001 C CNN
	1    1550 2400
	-1   0    0    1   
$EndComp
$Comp
L RC1802-UI-rescue:CONN_02X20 J6
U 1 1
P 15125 8525
F 0 "J6" H 15125 9575 50  0000 C CNN
F 1 "CONN_02X20" V 15125 8525 50  0000 C CNN
F 2 "Connectors:IDC_Header_Straight_40pins" H 15125 7575 50  0001 C CNN
F 3 "" H 15125 7575 50  0001 C CNN
	1    15125 8525
	1    0    0    -1  
$EndComp
Entry Wire Line
	14350 7875 14450 7975
Entry Wire Line
	14350 7775 14450 7875
Entry Wire Line
	14350 7675 14450 7775
Entry Wire Line
	14350 7975 14450 8075
Entry Wire Line
	14350 8075 14450 8175
Entry Wire Line
	14350 8175 14450 8275
Entry Wire Line
	14350 8275 14450 8375
Entry Wire Line
	14350 8375 14450 8475
Text Label 14450 8475 0    60   ~ 0
BUS0
Text Label 14450 8375 0    60   ~ 0
BUS1
Text Label 14450 8275 0    60   ~ 0
BUS2
Text Label 14450 8175 0    60   ~ 0
BUS3
Text Label 14450 8075 0    60   ~ 0
BUS4
Text Label 14450 7975 0    60   ~ 0
BUS5
Text Label 14450 7875 0    60   ~ 0
BUS6
Text Label 14450 7775 0    60   ~ 0
BUS7
Text GLabel 14150 7600 0    60   BiDi ~ 0
BUS
Wire Wire Line
	14875 7775 14450 7775
Wire Wire Line
	14450 7875 14875 7875
Wire Wire Line
	14450 7975 14875 7975
Wire Wire Line
	14450 8075 14875 8075
Wire Wire Line
	14450 8175 14875 8175
Wire Wire Line
	14450 8275 14875 8275
Wire Wire Line
	14450 8375 14875 8375
Wire Wire Line
	14450 8475 14875 8475
Wire Bus Line
	14350 7600 14150 7600
Text GLabel 14875 9275 0    60   Output ~ 0
N2
Text GLabel 14875 9175 0    60   Input ~ 0
DMA_IN
$Comp
L power:VCC #PWR030
U 1 1
P 15375 7575
F 0 "#PWR030" H 15375 7425 50  0001 C CNN
F 1 "VCC" H 15375 7725 50  0000 C CNN
F 2 "" H 15375 7575 50  0001 C CNN
F 3 "" H 15375 7575 50  0001 C CNN
	1    15375 7575
	1    0    0    -1  
$EndComp
$Comp
L power:GND #PWR031
U 1 1
P 15525 9550
F 0 "#PWR031" H 15525 9300 50  0001 C CNN
F 1 "GND" H 15525 9400 50  0000 C CNN
F 2 "" H 15525 9550 50  0001 C CNN
F 3 "" H 15525 9550 50  0001 C CNN
	1    15525 9550
	1    0    0    -1  
$EndComp
Text GLabel 14875 8875 0    60   Output ~ 0
EF4
Text GLabel 14875 8975 0    60   Output ~ 0
SC1
Text GLabel 14875 9075 0    60   Output ~ 0
TPB
Text GLabel 14875 8575 0    60   Input ~ 0
~CLEAR
Text GLabel 14875 8675 0    60   Input ~ 0
~WAIT
Text GLabel 14875 9375 0    60   Output ~ 0
MRD
Text GLabel 14875 9475 0    60   Output ~ 0
MWR
Text GLabel 14875 7675 0    60   Input ~ 0
MP
NoConn ~ 14875 7575
$Comp
L power:VSS #PWR032
U 1 1
P 15850 2300
F 0 "#PWR032" H 15850 2150 50  0001 C CNN
F 1 "VSS" H 15850 2450 50  0000 C CNN
F 2 "" H 15850 2300 50  0001 C CNN
F 3 "" H 15850 2300 50  0001 C CNN
	1    15850 2300
	1    0    0    -1  
$EndComp
$Comp
L cmos4000:4050 U2
U 4 1
P 15325 3100
F 0 "U2" H 15520 3215 50  0000 C CNN
F 1 "4050" H 15515 2975 50  0000 C CNN
F 2 "Housings_DIP:DIP-16_W7.62mm_Socket" H 15325 3100 60  0001 C CNN
F 3 "" H 15325 3100 60  0001 C CNN
	4    15325 3100
	-1   0    0    1   
$EndComp
$Comp
L cmos4000:4050 U2
U 5 1
P 15325 3475
F 0 "U2" H 15520 3590 50  0000 C CNN
F 1 "4050" H 15515 3350 50  0000 C CNN
F 2 "Housings_DIP:DIP-16_W7.62mm_Socket" H 15325 3475 60  0001 C CNN
F 3 "" H 15325 3475 60  0001 C CNN
	5    15325 3475
	-1   0    0    1   
$EndComp
$Comp
L cmos4000:4050 U2
U 6 1
P 15325 3850
F 0 "U2" H 15520 3965 50  0000 C CNN
F 1 "4050" H 15515 3725 50  0000 C CNN
F 2 "Housings_DIP:DIP-16_W7.62mm_Socket" H 15325 3850 60  0001 C CNN
F 3 "" H 15325 3850 60  0001 C CNN
	6    15325 3850
	-1   0    0    1   
$EndComp
$Comp
L cmos4000:4050 U2
U 3 1
P 8850 9625
F 0 "U2" H 9045 9740 50  0000 C CNN
F 1 "4050" H 9040 9500 50  0000 C CNN
F 2 "Housings_DIP:DIP-16_W7.62mm_Socket" H 8850 9625 60  0001 C CNN
F 3 "" H 8850 9625 60  0001 C CNN
	3    8850 9625
	1    0    0    -1  
$EndComp
NoConn ~ 14875 3100
NoConn ~ 14875 3475
NoConn ~ 14875 3850
$Comp
L power:GND #PWR033
U 1 1
P 15850 4075
F 0 "#PWR033" H 15850 3825 50  0001 C CNN
F 1 "GND" H 15850 3925 50  0000 C CNN
F 2 "" H 15850 4075 50  0001 C CNN
F 3 "" H 15850 4075 50  0001 C CNN
	1    15850 4075
	1    0    0    -1  
$EndComp
Wire Wire Line
	15850 3850 15775 3850
Wire Wire Line
	15850 3475 15775 3475
Connection ~ 15850 3850
Wire Wire Line
	15850 3100 15775 3100
Connection ~ 15850 3475
Connection ~ 15850 3100
Wire Wire Line
	15850 2300 15850 2375
Wire Wire Line
	15850 2725 15775 2725
$Comp
L RC1802-UI-rescue:74LS04 U1
U 6 1
P 15325 2375
F 0 "U1" H 15520 2490 50  0000 C CNN
F 1 "74LS04" H 15515 2250 50  0000 C CNN
F 2 "Housings_DIP:DIP-14_W7.62mm_Socket" H 15325 2375 50  0001 C CNN
F 3 "" H 15325 2375 50  0001 C CNN
	6    15325 2375
	-1   0    0    1   
$EndComp
Wire Wire Line
	15850 2375 15775 2375
Connection ~ 15850 2725
NoConn ~ 14875 2375
Connection ~ 15850 2375
$Comp
L RC1802-UI-rescue:NO_NC_Switch SW2
U 1 1
P 1150 4700
F 0 "SW2" H 1300 4650 60  0000 C CNN
F 1 "IN" H 1300 5025 60  0000 C CNN
F 2 "switches:SPDT_PUSH" H 1150 4700 60  0001 C CNN
F 3 "" H 1150 4700 60  0001 C CNN
	1    1150 4700
	1    0    0    -1  
$EndComp
Wire Wire Line
	7100 9125 7200 9125
Wire Wire Line
	6950 8975 6950 9475
Connection ~ 6950 8975
Wire Wire Line
	8400 8975 8975 8975
Wire Wire Line
	8825 9125 8975 9125
Wire Wire Line
	8825 9275 8975 9275
Wire Wire Line
	11250 6375 11350 6375
Wire Wire Line
	11350 6325 11350 6375
Wire Wire Line
	11350 6325 11425 6325
Wire Wire Line
	11350 6425 11425 6425
Connection ~ 11350 6375
Wire Wire Line
	6950 9475 7200 9475
Connection ~ 6675 7300
Connection ~ 6575 7300
Connection ~ 6475 7300
Connection ~ 6375 7300
Connection ~ 6275 7300
Connection ~ 6175 7300
Connection ~ 6075 7300
Wire Wire Line
	5775 7150 5775 7300
$Comp
L Device:Jumper_NC_Small JP1
U 1 1
P 10775 2200
F 0 "JP1" H 10775 2280 50  0000 C CNN
F 1 "DP_READ" H 10785 2140 50  0000 C CNN
F 2 "Pin_Headers:Pin_Header_Straight_1x02_Pitch2.54mm" H 10775 2200 50  0001 C CNN
F 3 "" H 10775 2200 50  0001 C CNN
	1    10775 2200
	1    0    0    -1  
$EndComp
Wire Wire Line
	10875 2200 11375 2200
$Comp
L Device:Jumper_NC_Small JP2
U 1 1
P 7800 2200
F 0 "JP2" H 7800 2280 50  0000 C CNN
F 1 "DP_STROBE" H 7810 2140 50  0000 C CNN
F 2 "Pin_Headers:Pin_Header_Straight_1x02_Pitch2.54mm" H 7800 2200 50  0001 C CNN
F 3 "" H 7800 2200 50  0001 C CNN
	1    7800 2200
	1    0    0    -1  
$EndComp
Wire Wire Line
	8450 2200 7900 2200
Text GLabel 7700 2400 2    60   Input ~ 0
STROBE
Wire Wire Line
	7700 2400 7550 2400
Wire Wire Line
	7550 2400 7550 2200
Wire Wire Line
	7550 2200 7700 2200
Text GLabel 10675 2400 2    60   Input ~ 0
READ
Wire Wire Line
	10675 2400 10475 2400
Wire Wire Line
	10475 2400 10475 2200
Wire Wire Line
	10475 2200 10675 2200
$Comp
L Device:R R5
U 1 1
P 8450 2000
F 0 "R5" V 8530 2000 50  0000 C CNN
F 1 "330" V 8450 2000 50  0000 C CNN
F 2 "Resistors_THT:R_Axial_DIN0207_L6.3mm_D2.5mm_P10.16mm_Horizontal" V 8380 2000 50  0001 C CNN
F 3 "" H 8450 2000 50  0001 C CNN
	1    8450 2000
	-1   0    0    1   
$EndComp
Wire Wire Line
	8450 2150 8450 2200
Wire Wire Line
	8450 1850 8450 1775
$Comp
L Device:R R4
U 1 1
P 11375 2000
F 0 "R4" V 11455 2000 50  0000 C CNN
F 1 "330" V 11375 2000 50  0000 C CNN
F 2 "Resistors_THT:R_Axial_DIN0207_L6.3mm_D2.5mm_P10.16mm_Horizontal" V 11305 2000 50  0001 C CNN
F 3 "" H 11375 2000 50  0001 C CNN
	1    11375 2000
	-1   0    0    1   
$EndComp
Wire Wire Line
	11375 1775 11375 1850
Wire Wire Line
	11375 2200 11375 2150
Text GLabel 15550 8775 2    60   Output ~ 0
~Q
Wire Wire Line
	15375 8775 15550 8775
Text GLabel 2175 2550 2    60   Input ~ 0
~Q
NoConn ~ 14875 2725
$Comp
L RC1802-UI-rescue:74LS04 U1
U 1 1
P 15325 2725
F 0 "U1" H 15520 2840 50  0000 C CNN
F 1 "74LS04" H 15515 2600 50  0000 C CNN
F 2 "Housings_DIP:DIP-14_W7.62mm_Socket" H 15325 2725 50  0001 C CNN
F 3 "" H 15325 2725 50  0001 C CNN
	1    15325 2725
	-1   0    0    1   
$EndComp
NoConn ~ 14875 8775
Wire Wire Line
	15525 9275 15525 9375
Wire Wire Line
	15375 9275 15525 9275
Wire Wire Line
	15525 9375 15375 9375
Connection ~ 15525 9375
$Comp
L power:GND #PWR034
U 1 1
P 15525 7950
F 0 "#PWR034" H 15525 7700 50  0001 C CNN
F 1 "GND" H 15525 7800 50  0000 C CNN
F 2 "" H 15525 7950 50  0001 C CNN
F 3 "" H 15525 7950 50  0001 C CNN
	1    15525 7950
	1    0    0    -1  
$EndComp
Wire Wire Line
	15525 7675 15525 7775
Wire Wire Line
	15375 7675 15525 7675
Wire Wire Line
	15525 7775 15375 7775
Connection ~ 15525 7775
NoConn ~ 15375 7975
NoConn ~ 15375 8075
NoConn ~ 15375 8175
NoConn ~ 15375 8275
NoConn ~ 15375 8375
NoConn ~ 15375 8475
NoConn ~ 15375 8575
NoConn ~ 15375 8675
NoConn ~ 15375 8875
NoConn ~ 15375 8975
NoConn ~ 15375 9075
NoConn ~ 15375 9175
NoConn ~ 15375 7875
$Comp
L power:VCC #PWR0101
U 1 1
P 15650 9475
F 0 "#PWR0101" H 15650 9325 50  0001 C CNN
F 1 "VCC" H 15650 9625 50  0000 C CNN
F 2 "" H 15650 9475 50  0001 C CNN
F 3 "" H 15650 9475 50  0001 C CNN
	1    15650 9475
	1    0    0    -1  
$EndComp
Wire Wire Line
	15650 9475 15375 9475
Wire Wire Line
	1725 3950 1775 3950
Wire Wire Line
	2725 3950 2775 3950
Wire Wire Line
	1725 4600 1775 4600
Wire Wire Line
	2725 4600 2775 4600
Wire Wire Line
	2725 4975 2725 5825
Wire Wire Line
	3625 6600 3625 6700
Wire Wire Line
	3625 6600 3725 6600
Wire Wire Line
	3175 6600 3225 6600
Wire Wire Line
	3175 7650 3225 7650
Wire Wire Line
	2175 7650 2225 7650
Wire Wire Line
	4175 7650 4225 7650
Wire Wire Line
	4575 7650 4625 7650
Wire Wire Line
	4575 7925 4575 8000
Wire Wire Line
	7100 8975 7100 9125
Wire Wire Line
	7100 8975 7200 8975
Wire Wire Line
	7100 9625 7200 9625
Wire Wire Line
	11475 1175 11475 1275
Wire Wire Line
	8550 1175 8550 1275
Wire Wire Line
	12725 1200 12725 1250
Wire Wire Line
	12725 900  12725 950 
Wire Wire Line
	13000 900  13275 900 
Wire Wire Line
	13275 900  13550 900 
Wire Wire Line
	13550 900  13825 900 
Wire Wire Line
	13825 900  14100 900 
Wire Wire Line
	13825 1200 14100 1200
Wire Wire Line
	13550 1200 13825 1200
Wire Wire Line
	13275 1200 13550 1200
Wire Wire Line
	13000 1200 13275 1200
Wire Wire Line
	14100 900  14375 900 
Wire Wire Line
	14100 1200 14375 1200
Wire Wire Line
	15850 3850 15850 4075
Wire Wire Line
	15850 3475 15850 3850
Wire Wire Line
	15850 3100 15850 3475
Wire Wire Line
	15850 2725 15850 3100
Wire Wire Line
	15850 2375 15850 2725
Wire Wire Line
	6950 8975 7100 8975
Wire Wire Line
	11350 6375 11350 6425
Wire Wire Line
	6675 7300 10275 7300
Wire Wire Line
	6575 7300 6675 7300
Wire Wire Line
	6475 7300 6575 7300
Wire Wire Line
	6375 7300 6475 7300
Wire Wire Line
	6275 7300 6375 7300
Wire Wire Line
	6175 7300 6275 7300
Wire Wire Line
	6075 7300 6175 7300
Wire Wire Line
	15525 9375 15525 9550
Wire Wire Line
	15525 7775 15525 7950
Wire Bus Line
	5975 4050 9275 4050
Wire Bus Line
	13200 5525 13200 6350
Wire Bus Line
	14350 7600 14350 8375
$EndSCHEMATC
